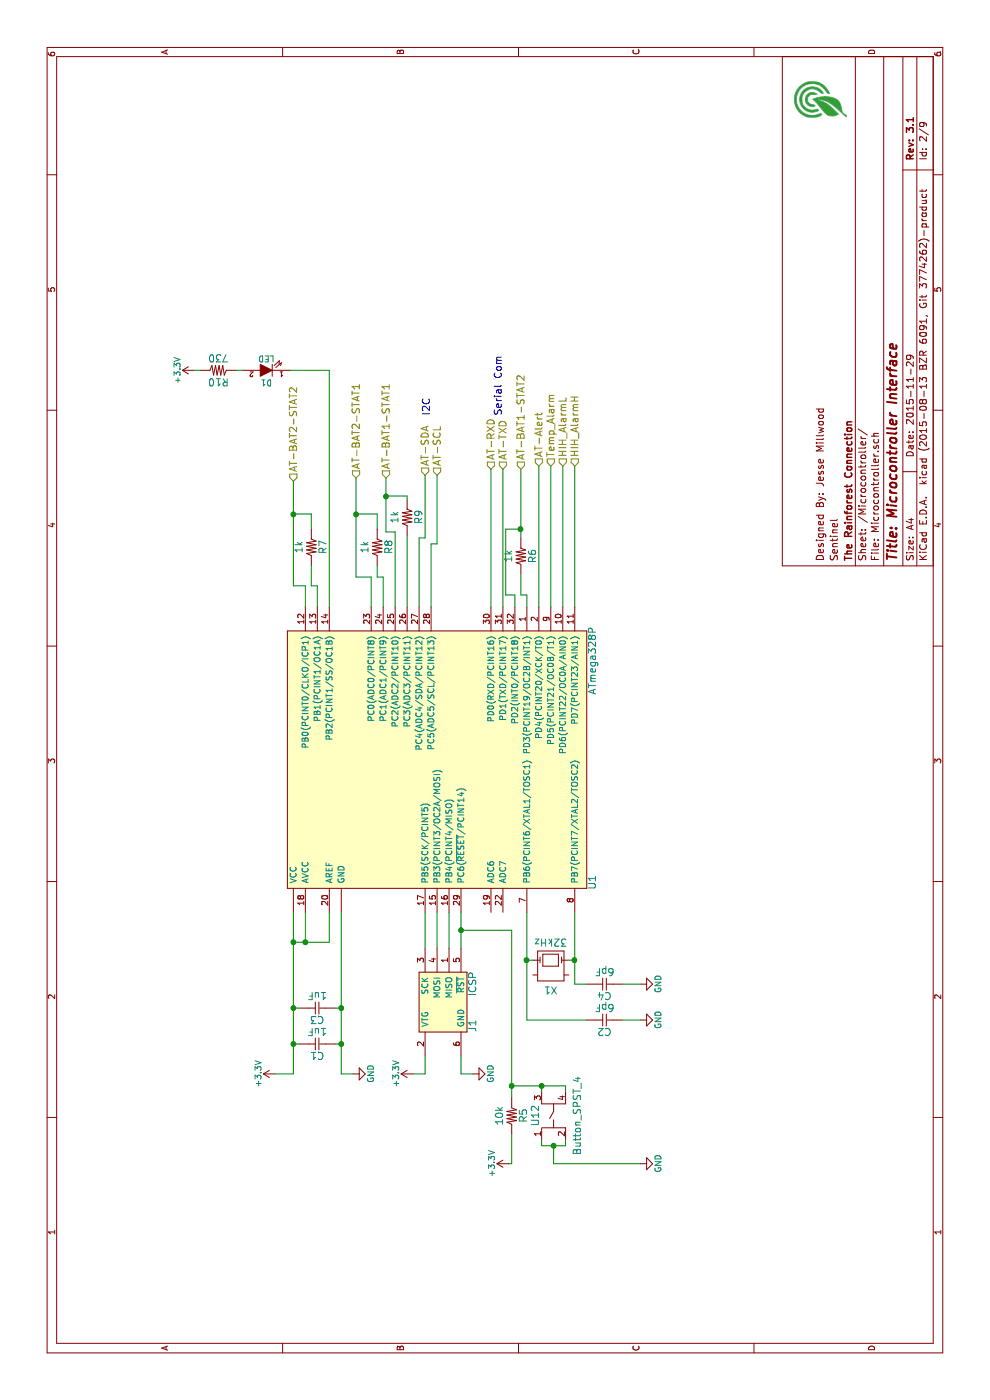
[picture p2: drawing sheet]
EESchema Schematic File Version 2
LIBS:power
LIBS:device
LIBS:transistors
LIBS:conn
LIBS:linear
LIBS:regul
LIBS:74xx
LIBS:cmos4000
LIBS:adc-dac
LIBS:memory
LIBS:xilinx
LIBS:microcontrollers
LIBS:dsp
LIBS:microchip
LIBS:analog_switches
LIBS:motorola
LIBS:texas
LIBS:intel
LIBS:audio
LIBS:interface
LIBS:digital-audio
LIBS:philips
LIBS:display
LIBS:cypress
LIBS:siliconi
LIBS:opto
LIBS:atmel
LIBS:contrib
LIBS:valves
LIBS:JICs
LIBS:Microcontrolers
LIBS:Jdevices
LIBS:JMech
LIBS:Mainboard-cache
EELAYER 25 0
EELAYER END
$Descr A4 11693 8268
encoding utf-8
Sheet 2 9
Title "Microcontroller Interface"
Date "2015-11-29"
Rev "3.1"
Comp "The Rainforest Connection"
Comment1 "Sentinel"
Comment2 "Designed By: Jesse Millwood"
Comment3 ""
Comment4 ""
$EndDescr
$Comp
L ATmega328P U1
U 1 1
P 5175 3750
F 0 "U1" H 4325 2550 60  0000 C CNN
F 1 "ATmega328P" H 6175 2550 60  0000 C CNN
F 2 "Housings_QFP:TQFP-32_7x7mm_Pitch0.8mm" H 5725 2950 60  0001 C CNN
F 3 "" H 5725 2950 60  0000 C CNN
F 4 "ATMEGA328P-AU-ND" H 5175 3750 60  0001 C CNN "Distributor #"
F 5 "DigiKey" H 5175 3750 60  0001 C CNN "Distributor"
	1    5175 3750
	1    0    0    -1  
$EndComp
$Comp
L Cap C2
U 1 1
P 3175 5050
F 0 "C2" H 3175 4950 60  0000 C CNN
F 1 "6pF" H 3175 5150 60  0000 C CNN
F 2 "Capacitors_SMD:C_0805_HandSoldering" H 3175 5050 60  0001 C CNN
F 3 "" H 3175 5050 60  0000 C CNN
F 4 "311-1095-1-ND" H 3175 5050 60  0001 C CNN "Distributor #"
F 5 "DigiKey" H 3175 5050 60  0001 C CNN "Distributor"
	1    3175 5050
	0    1    1    0   
$EndComp
$Comp
L Cap C4
U 1 1
P 3475 5050
F 0 "C4" H 3475 4950 60  0000 C CNN
F 1 "6pF" H 3475 5150 60  0000 C CNN
F 2 "Capacitors_SMD:C_0805_HandSoldering" H 3475 5050 60  0001 C CNN
F 3 "" H 3475 5050 60  0000 C CNN
F 4 "311-1095-1-ND" H 3475 5050 60  0001 C CNN "Distributor #"
F 5 "DigiKey" H 3475 5050 60  0001 C CNN "Distributor"
	1    3475 5050
	0    1    1    0   
$EndComp
$Comp
L GND #PWR10
U 1 1
P 3175 5350
F 0 "#PWR10" H 3175 5100 50  0001 C CNN
F 1 "GND" H 3175 5200 50  0000 C CNN
F 2 "" H 3175 5350 60  0000 C CNN
F 3 "" H 3175 5350 60  0000 C CNN
	1    3175 5350
	1    0    0    -1  
$EndComp
$Comp
L GND #PWR11
U 1 1
P 3475 5350
F 0 "#PWR11" H 3475 5100 50  0001 C CNN
F 1 "GND" H 3475 5200 50  0000 C CNN
F 2 "" H 3475 5350 60  0000 C CNN
F 3 "" H 3475 5350 60  0000 C CNN
	1    3475 5350
	1    0    0    -1  
$EndComp
$Comp
L GND #PWR7
U 1 1
P 2725 2950
F 0 "#PWR7" H 2725 2700 50  0001 C CNN
F 1 "GND" H 2725 2800 50  0000 C CNN
F 2 "" H 2725 2950 60  0000 C CNN
F 3 "" H 2725 2950 60  0000 C CNN
	1    2725 2950
	1    0    0    -1  
$EndComp
$Comp
L +3.3V #PWR6
U 1 1
P 2725 2300
F 0 "#PWR6" H 2725 2150 50  0001 C CNN
F 1 "+3.3V" H 2725 2440 50  0000 C CNN
F 2 "" H 2725 2300 60  0000 C CNN
F 3 "" H 2725 2300 60  0000 C CNN
	1    2725 2300
	1    0    0    -1  
$EndComp
$Comp
L ICSP J1
U 1 1
P 3325 3750
F 0 "J1" H 3125 3550 60  0000 C CNN
F 1 "ICSP" H 3475 3550 60  0000 C CNN
F 2 "Pin_Headers:Pin_Header_Straight_2x03" H 3325 3700 60  0001 C CNN
F 3 "" H 3325 3700 60  0000 C CNN
F 4 "S2011EC-03-ND" H 3325 3750 60  0001 C CNN "Distributor #"
F 5 "DigiKey" H 3325 3750 60  0001 C CNN "Distributor"
	1    3325 3750
	1    0    0    -1  
$EndComp
$Comp
L +3.3V #PWR8
U 1 1
P 2725 3450
F 0 "#PWR8" H 2725 3300 50  0001 C CNN
F 1 "+3.3V" H 2725 3590 50  0000 C CNN
F 2 "" H 2725 3450 60  0000 C CNN
F 3 "" H 2725 3450 60  0000 C CNN
	1    2725 3450
	1    0    0    -1  
$EndComp
$Comp
L GND #PWR9
U 1 1
P 2725 3950
F 0 "#PWR9" H 2725 3700 50  0001 C CNN
F 1 "GND" H 2725 3800 50  0000 C CNN
F 2 "" H 2725 3950 60  0000 C CNN
F 3 "" H 2725 3950 60  0000 C CNN
	1    2725 3950
	1    0    0    -1  
$EndComp
Text HLabel 7775 4100 2    60   Input ~ 0
AT-RXD
Text HLabel 7775 4200 2    60   Input ~ 0
AT-TXD
$Comp
L CrystalSOJ X1
U 1 1
P 3625 4600
F 0 "X1" V 3425 4600 60  0000 C CNN
F 1 "32kHz" V 3825 4600 60  0000 C CNN
F 2 "RFCX:SOJ-4" H 3575 4600 60  0001 C CNN
F 3 "" H 3575 4600 60  0000 C CNN
F 4 "300-8744-1-ND" H 3625 4600 60  0001 C CNN "Distributor #"
F 5 "DigiKey" H 3625 4600 60  0001 C CNN "Distributor"
	1    3625 4600
	1    0    0    -1  
$EndComp
Text Notes 8225 4200 0    60   ~ 0
Serial Com\n
Text HLabel 7725 3550 2    60   Input ~ 0
AT-SDA
Text HLabel 7725 3650 2    60   Input ~ 0
AT-SCL
Text Notes 8225 3600 0    60   ~ 0
I2C
$Comp
L Cap C3
U 1 1
P 3275 2650
F 0 "C3" H 3275 2550 60  0000 C CNN
F 1 "1uF" H 3275 2750 60  0000 C CNN
F 2 "Capacitors_SMD:C_0805_HandSoldering" H 3275 2650 60  0001 C CNN
F 3 "" H 3275 2650 60  0000 C CNN
F 4 "1276-1275-1-ND" H 3275 2650 60  0001 C CNN "Distributor #"
F 5 "DigiKey" H 3275 2650 60  0001 C CNN "Distributor"
	1    3275 2650
	0    1    1    0   
$EndComp
$Comp
L Cap C1
U 1 1
P 2975 2650
F 0 "C1" H 2975 2550 60  0000 C CNN
F 1 "1uF" H 2975 2750 60  0000 C CNN
F 2 "Capacitors_SMD:C_0805_HandSoldering" H 2975 2650 60  0001 C CNN
F 3 "" H 2975 2650 60  0000 C CNN
F 4 "1276-1275-1-ND" H 2975 2650 60  0001 C CNN "Distributor #"
F 5 "DigiKey" H 2975 2650 60  0001 C CNN "Distributor"
	1    2975 2650
	0    1    1    0   
$EndComp
Text HLabel 7700 2975 2    60   Input ~ 0
AT-BAT2-STAT1
Text HLabel 7700 3225 2    60   Input ~ 0
AT-BAT1-STAT1
Text HLabel 7800 4500 2    60   Input ~ 0
AT-Alert
Text HLabel 7800 4800 2    60   Input ~ 0
HIH_AlarmH
Text HLabel 7800 4700 2    60   Input ~ 0
HIH_AlarmL
Text HLabel 7800 4600 2    60   Input ~ 0
Temp_Alarm
$Comp
L Res R8
U 1 1
P 7125 3150
F 0 "R8" H 7125 3050 60  0000 C CNN
F 1 "1k" H 7125 3250 60  0000 C CNN
F 2 "Resistors_SMD:R_0805_HandSoldering" H 7125 3150 60  0001 C CNN
F 3 "" H 7125 3150 60  0000 C CNN
F 4 "DigiKey" H 7125 3150 60  0001 C CNN "Distributor"
F 5 "P1.0KACT-ND" H 7125 3150 60  0001 C CNN "Distributor #"
	1    7125 3150
	1    0    0    -1  
$EndComp
$Comp
L Res R9
U 1 1
P 7375 3400
F 0 "R9" H 7375 3300 60  0000 C CNN
F 1 "1k" H 7375 3500 60  0000 C CNN
F 2 "Resistors_SMD:R_0805_HandSoldering" H 7375 3400 60  0001 C CNN
F 3 "" H 7375 3400 60  0000 C CNN
F 4 "DigiKey" H 7375 3400 60  0001 C CNN "Distributor"
F 5 "P1.0KACT-ND" H 7375 3400 60  0001 C CNN "Distributor #"
	1    7375 3400
	1    0    0    -1  
$EndComp
$Comp
L Res R5
U 1 1
P 2375 4275
F 0 "R5" H 2375 4175 60  0000 C CNN
F 1 "10k" H 2375 4375 60  0000 C CNN
F 2 "Resistors_SMD:R_0805_HandSoldering" H 2375 4275 60  0001 C CNN
F 3 "" H 2375 4275 60  0000 C CNN
F 4 "P10KACT-ND" H 2375 4275 60  0001 C CNN "Distributor #"
F 5 "DigiKey" H 2375 4275 60  0001 C CNN "Distributor"
	1    2375 4275
	1    0    0    -1  
$EndComp
$Comp
L +3.3V #PWR4
U 1 1
P 1975 4250
F 0 "#PWR4" H 1975 4100 50  0001 C CNN
F 1 "+3.3V" H 1975 4390 50  0000 C CNN
F 2 "" H 1975 4250 60  0000 C CNN
F 3 "" H 1975 4250 60  0000 C CNN
	1    1975 4250
	1    0    0    -1  
$EndComp
$Comp
L LED D1
U 1 1
P 8600 2225
F 0 "D1" H 8600 2325 50  0000 C CNN
F 1 "LED" H 8600 2125 50  0000 C CNN
F 2 "RFCx:LED-1208" H 8600 2225 60  0001 C CNN
F 3 "" H 8600 2225 60  0000 C CNN
F 4 "DigiKey" H 8600 2225 60  0001 C CNN "Distributor"
F 5 "160-1404-1-ND" H 8600 2225 60  0001 C CNN "Distributor #"
	1    8600 2225
	0    -1   -1   0   
$EndComp
$Comp
L +3.3V #PWR12
U 1 1
P 8600 1625
F 0 "#PWR12" H 8600 1475 50  0001 C CNN
F 1 "+3.3V" H 8600 1765 50  0000 C CNN
F 2 "" H 8600 1625 60  0000 C CNN
F 3 "" H 8600 1625 60  0000 C CNN
	1    8600 1625
	1    0    0    -1  
$EndComp
$Comp
L Res R10
U 1 1
P 8600 1825
F 0 "R10" H 8600 1725 60  0000 C CNN
F 1 "730" H 8600 1925 60  0000 C CNN
F 2 "Resistors_SMD:R_0805_HandSoldering" H 8600 1825 60  0001 C CNN
F 3 "" H 8600 1825 60  0000 C CNN
F 4 "P732CCT-ND" H 8600 1825 60  0001 C CNN "Distributor #"
F 5 "DigiKey" H 8600 1825 60  0001 C CNN "Distributor"
	1    8600 1825
	0    1    1    0   
$EndComp
$Comp
L Res R7
U 1 1
P 7125 2600
F 0 "R7" H 7125 2500 60  0000 C CNN
F 1 "1k" H 7125 2700 60  0000 C CNN
F 2 "Resistors_SMD:R_0805_HandSoldering" H 7125 2600 60  0001 C CNN
F 3 "" H 7125 2600 60  0000 C CNN
F 4 "DigiKey" H 7125 2600 60  0001 C CNN "Distributor"
F 5 "P1.0KACT-ND" H 7125 2600 60  0001 C CNN "Distributor #"
	1    7125 2600
	1    0    0    -1  
$EndComp
Text HLabel 7675 2450 2    60   Input ~ 0
AT-BAT2-STAT2
$Comp
L Res R6
U 1 1
P 7050 4350
F 0 "R6" H 7050 4250 60  0000 C CNN
F 1 "1k" H 7050 4450 60  0000 C CNN
F 2 "Resistors_SMD:R_0805_HandSoldering" H 7050 4350 60  0001 C CNN
F 3 "" H 7050 4350 60  0000 C CNN
F 4 "DigiKey" H 7050 4350 60  0001 C CNN "Distributor"
F 5 "P1.0KACT-ND" H 7050 4350 60  0001 C CNN "Distributor #"
	1    7050 4350
	1    0    0    -1  
$EndComp
Wire Wire Line
	3175 4400 3175 4900
Wire Wire Line
	3175 4400 4075 4400
Wire Wire Line
	3675 4450 3675 4400
Connection ~ 3675 4400
Wire Wire Line
	3675 4750 3675 4800
Wire Wire Line
	3475 4800 4075 4800
Wire Wire Line
	3475 4800 3475 4900
Connection ~ 3675 4800
Wire Wire Line
	3475 5200 3475 5350
Wire Wire Line
	3175 5200 3175 5350
Wire Wire Line
	2725 2850 2725 2950
Wire Wire Line
	2725 2450 4075 2450
Wire Wire Line
	2725 2450 2725 2300
Wire Wire Line
	6625 4200 7775 4200
Wire Wire Line
	6625 4100 7775 4100
Wire Wire Line
	2725 2850 4075 2850
Wire Wire Line
	3775 3550 4075 3550
Wire Wire Line
	3775 3650 4075 3650
Wire Wire Line
	3775 3750 4075 3750
Wire Wire Line
	3775 3850 4075 3850
Wire Wire Line
	2875 3550 2725 3550
Wire Wire Line
	2725 3550 2725 3450
Wire Wire Line
	2875 3850 2725 3850
Wire Wire Line
	2725 3850 2725 3950
Wire Wire Line
	4075 2550 3825 2550
Wire Wire Line
	3825 2450 3825 2750
Connection ~ 3825 2450
Wire Wire Line
	3275 2500 3275 2450
Connection ~ 3275 2450
Wire Wire Line
	3275 2800 3275 2850
Connection ~ 3275 2850
Wire Wire Line
	2975 2500 2975 2450
Connection ~ 2975 2450
Wire Wire Line
	2975 2800 2975 2850
Connection ~ 2975 2850
Wire Wire Line
	6875 2975 7700 2975
Wire Wire Line
	7275 3150 7400 3150
Wire Wire Line
	7400 3150 7400 2975
Connection ~ 7400 2975
Wire Wire Line
	7250 3225 7700 3225
Wire Wire Line
	7550 3225 7550 3400
Wire Wire Line
	7550 3400 7525 3400
Connection ~ 7550 3225
Wire Wire Line
	7225 3400 6625 3400
Wire Wire Line
	6625 4500 7800 4500
Wire Wire Line
	6625 4600 7800 4600
Wire Wire Line
	7800 4700 6625 4700
Wire Wire Line
	7800 4800 6625 4800
Wire Wire Line
	3825 2750 4075 2750
Connection ~ 3825 2550
Wire Wire Line
	6625 3100 6875 3100
Wire Wire Line
	6875 3100 6875 2975
Wire Wire Line
	6625 3200 6875 3200
Wire Wire Line
	6875 3200 6875 3150
Wire Wire Line
	6875 3150 6975 3150
Wire Wire Line
	6625 3300 7250 3300
Wire Wire Line
	7250 3300 7250 3225
Wire Wire Line
	6625 3500 7200 3500
Wire Wire Line
	7200 3500 7200 3550
Wire Wire Line
	7200 3550 7725 3550
Wire Wire Line
	6625 3600 7150 3600
Wire Wire Line
	7150 3600 7150 3650
Wire Wire Line
	7150 3650 7725 3650
Wire Wire Line
	3925 4275 3925 3850
Connection ~ 3925 3850
Wire Wire Line
	1975 4250 1975 4275
Wire Wire Line
	1975 4275 2225 4275
Wire Wire Line
	8600 1975 8600 2025
Wire Wire Line
	8600 1625 8600 1675
Wire Wire Line
	8600 2750 8600 2425
Wire Wire Line
	6625 2750 8600 2750
Wire Wire Line
	6625 2650 6800 2650
Wire Wire Line
	6800 2650 6800 2600
Wire Wire Line
	6800 2600 6975 2600
Wire Wire Line
	7275 2600 7400 2600
Wire Wire Line
	7400 2600 7400 2450
Wire Wire Line
	6800 2450 7675 2450
Wire Wire Line
	6800 2450 6800 2550
Wire Wire Line
	6800 2550 6625 2550
Connection ~ 7400 2450
Wire Wire Line
	6625 4400 6725 4400
Wire Wire Line
	6725 4400 6725 4350
Wire Wire Line
	6725 4350 6900 4350
Wire Wire Line
	6625 4300 6725 4300
Wire Wire Line
	6725 4300 6725 4225
Wire Wire Line
	6725 4225 7275 4225
Wire Wire Line
	7275 4225 7275 4350
Wire Wire Line
	7200 4350 7775 4350
Connection ~ 7275 4350
Text HLabel 7775 4350 2    60   Input ~ 0
AT-BAT1-STAT2
$Comp
L Button_SPST_4 U12
U 1 1
P 2375 4625
F 0 "U12" H 2375 4775 60  0000 C CNN
F 1 "Button_SPST_4" H 2375 4425 60  0000 C CNN
F 2 "RFCx:SPST_4" H 2325 4625 60  0001 C CNN
F 3 "" H 2325 4625 60  0000 C CNN
F 4 "DigiKey" H 2375 4625 60  0001 C CNN "Distributor"
F 5 "450-1650-ND" H 2375 4625 60  0001 C CNN "Distributor #"
	1    2375 4625
	1    0    0    -1  
$EndComp
Wire Wire Line
	2525 4275 3925 4275
Wire Wire Line
	2575 4525 2625 4525
Wire Wire Line
	2625 4275 2625 4725
Wire Wire Line
	2625 4725 2575 4725
Connection ~ 2625 4275
Connection ~ 2625 4525
Wire Wire Line
	2125 4725 2175 4725
Wire Wire Line
	2125 4525 2125 4725
Wire Wire Line
	2125 4525 2175 4525
Wire Wire Line
	2125 4625 1975 4625
Wire Wire Line
	1975 4625 1975 5350
Connection ~ 2125 4625
$Comp
L GND #PWR5
U 1 1
P 1975 5350
F 0 "#PWR5" H 1975 5100 50  0001 C CNN
F 1 "GND" H 1975 5200 50  0000 C CNN
F 2 "" H 1975 5350 60  0000 C CNN
F 3 "" H 1975 5350 60  0000 C CNN
	1    1975 5350
	1    0    0    -1  
$EndComp
$EndSCHEMATC
